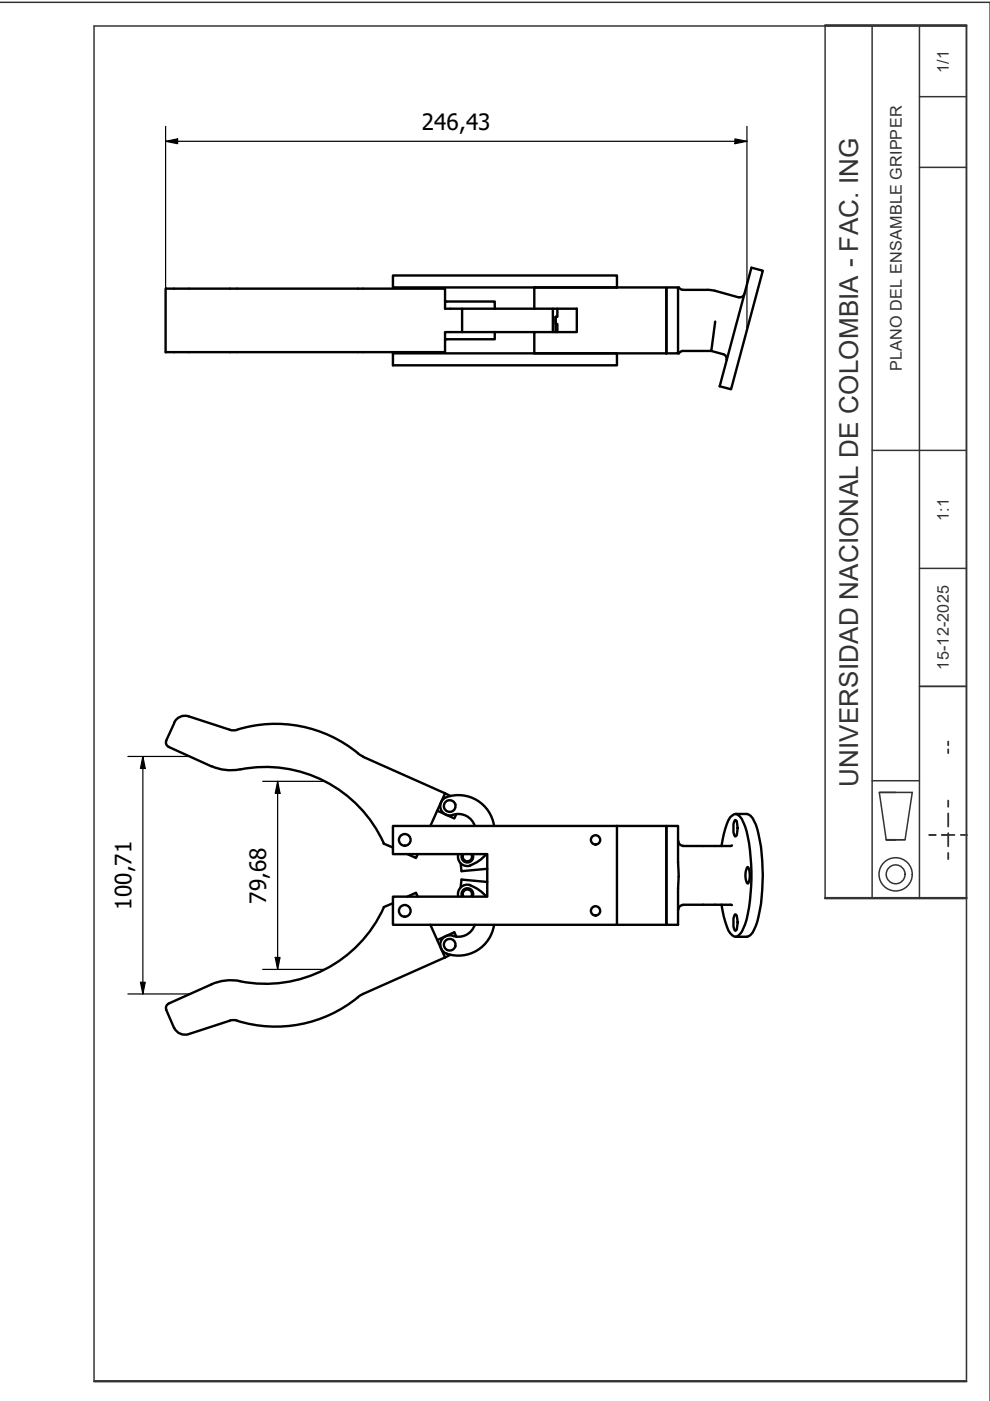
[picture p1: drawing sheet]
<svg xmlns="http://www.w3.org/2000/svg" width="210mm" height="297mm" viewBox="0 0 210 297" stroke-linecap="round" stroke-linejoin="round" font-family="sans-serif">
<!-- layer: Visible (ISO) -->
<g fill="none" stroke="#000" stroke-width=".51">
<path d="M83.3 58.4h47.5v2.5h-47.5zM159.3 56.8l2.4 .6-6.7 25.1-2.4-.6zM83.3 74.9h47.5v2.6h-47.5zM94.4 63.9h10.5v1.6M98 65.5v4.9M104.9 70.4v1.5h-10.5M113.3 65.5v-4.6h28v14h-28v-4.5h9v-4.9h-27.9v-4.3h-59.3v13.5h59.3v-4.3h18.9M117.2 65.5v4.9M117.8 67.2v1.5h.4v1.7M118.2 65.5v1.7h-.4v3.2M141.3 60.9h2.5v14h-2.5zM143.8 74.9h.1"/>
<path d="M143.8 60.9h.1M143.9 60.9l.4 .4 .5 .2M144.8 61.5h6l5.8 1.5M144.8 74.4l-.5 .1-.4 .4M150.8 74.4l2.6 .7M151.6 68.2l-.8 6.2h-6M153.3 75.1a.98 .98 0 0 1 .7 1.2M157.8 62.3a.98 .98 0 0 1-1.2 .7M35.3 157a.98 .98 0 0 0 .5 1.3M35.8 158.4l9 4.1M37 153.3l-1.8 3.7M40 151.9a2.51 2.51 0 0 0-3.1 1.3"/>
<path d="M40 151.9l8.8 2.8M48.7 154.7l.4 .1a5.2 5.2 0 0 0 2.8-.6 27.5 27.5 0 0 1 24 5.5M75.9 159.7l1.1 .7M44.8 162.4a10 10 0 0 0 6.1 .7M50.9 163.1a27.5 27.5 0 0 1 30.5 15.8M77 160.5l18.5 8.3M81.3 178.9l2 .8M83.3 175.1h47.5v21h-47.5v-6h20v-9h-20zM92.7 171.9l3.6 1.6 .5-.9M94.4 168.2l-3.2 6.9M104.8 175.1a7.6 7.6 0 0 0-10.6-5.9 2.04 2.04 0 0 0-.5 2.8 2.04 2.04 0 0 0 2.8 .7 3.7 3.7 0 0 1 4.2 2.4M130.8 175.1h10.5v21h-10.5"/>
<path d="M141.3 175.1h2.5l.1 10.2-.1 10.8h-2.5zM143.8 178.3a.98 .98 0 0 0 1 1M153 179.4l.8-3.8a4.4 4.4 0 0 1 1.8-3 1.56 1.56 0 0 1 1.7 1.1 24.5 24.5 0 0 1 2 9.5 41.2 41.2 0 0 1-1.3 12.7 4 4 0 0 1-1.9 2.7 2.42 2.42 0 0 1-2-2.1l-.6-2.1-.5-2.6M155.2 179.2l-.3 .2h-10.1M155.9 173.8l.1 .1a3.9 3.9 0 0 1 0 3.4h-.1a4.1 4.1 0 0 1 0-3.5zM156 172.6h2.4a2.17 2.17 0 0 1 1.5 1.5 30.3 30.3 0 0 1 1.8 13.1 27.2 27.2 0 0 1-1.8 9.9 2.17 2.17 0 0 1-1.5 1.5h-2.4M81.4 192.4a27.5 27.5 0 0 1-30.5 15.7M83.3 191.5l-2 .8M86.4 181.1l1.8 .8 .4-.8M86.4 190.1l1.8-.8 .4 .8M91.2 196.1l3.2 6.9M96.8 198.6l-.5-.9-3.6 1.6"/>
<path d="M97.2 181.1a2 2 0 0 0 2.5 2.4M97.7 183.1l.2 1.6 5.4-.5M98 190.1a1.24 1.24 0 0 1 1.1-1.8 1.24 1.24 0 0 1 1.1 1.8M98 181.1a1.24 1.24 0 0 0 1.1 1.8 1.24 1.24 0 0 0 1.1-1.8M98.2 190.1a.98 .98 0 0 1 .9-1.5 .98 .98 0 0 1 .8 1.5M98.2 181.1a.98 .98 0 0 0 .9 1.5 .98 .98 0 0 0 .8-1.5M99.7 187.7l1.6 .8 1.8 1.6M99.7 187.7a2 2 0 0 0-2.5 2.4M100.7 196.1a3.8 3.8 0 0 1-5.2 2.2 2.06 2.06 0 0 0-2.2 2.1 2.06 2.06 0 0 0 2.2 2 7.7 7.7 0 0 0 9.3-6.3M103.1 181.1l-1.3 1.2-2.1 1.2M103.3 187l-5.4-.5-.2 1.6M144.8 191.8l10.4 .1"/>
<path d="M144.8 191.9a.98 .98 0 0 0-1 1M155.9 193.9h.1a3.9 3.9 0 0 1 0 3.4h-.1a4.1 4.1 0 0 1 0-3.4zM158.5 183.8a3.7 3.7 0 0 1 .1 3.5h-.1a3.6 3.6 0 0 1 0-3.5zM35.8 212.8a.98 .98 0 0 0-.5 1.3l1.6 3.8M36.9 217.9a2.51 2.51 0 0 0 3.1 1.4M44.8 208.7l-9 4.1M48.8 216.4l-8.8 2.9M50.2 216.4l-.7-.1-.8 .1M50.9 208a10 10 0 0 0-6.1 .7M94.4 203l-17.7 7.9a28 28 0 0 1-26.4 5.5M95.5 202.4l-1.1 .6"/>
<circle cx="85.8" cy="178.1" r="1.24"/>
<circle cx="95.3" cy="170.9" r="1.24"/>
<circle cx="126.3" cy="178.1" r=".98"/>
<circle cx="85.8" cy="193.1" r="1.24"/>
<circle cx="126.3" cy="193.1" r=".98"/>
<circle cx="95.3" cy="200.3" r="1.24"/>
</g>
<!-- layer: 0 -->
<g fill="none" stroke="#333" stroke-width=".32">
<path d="M0 .5h209.9v296.5M174.9 5.5v185M184.9 5.5v185M194.9 5.5v185M204.9 5.5v287M194.9 20.5h10M194.9 35.5h10M184.9 95.5h20M194.9 120.5h10M194.9 145.5h10M184.9 165.5h10M186.4 168h7l-1.5 10h-4z"/>
<path d="M186.4 168h3.5M189.9 178h-2h4M204.9 190.5v-185h-185v287"/>
<circle cx="189.9" cy="185.4" r="3.5"/>
<circle cx="189.9" cy="185.4" r="2"/>
</g>
<!-- layer: linea -->
<path d="M201 157.2v.8M201 158.9v.8M197 177h1.4M199.7 177h2.7M201 169.7v1.4M201 172.5v2.7M201 176.6v2.8M203.7 177h1.3M201 180.8v1.4" fill="none" stroke="#333" stroke-width=".38"/>
<!-- layer: pieza -->
<path d="M174.9 5.4h30M174.9 190.4h30M19.9 292.8h185" fill="none" stroke="#333" stroke-width=".51"/>
<!-- layer: Cota (ISO) -->
<g fill="none" stroke="#000" stroke-width=".25">
<path d="M35.1 30l2.6-.6v1.1zM35.1 30h123.3M35.1 26.8v34.4M155.8 29.4l2.6 .6-2.6 .5zM158.4 26.8v43.2M27.1 160.4h13.2M30.3 160.4l.5 2.5h-1zM30.3 160.4v50.3M55.7 165.7h13.2M58.9 165.7l.5 2.5h-1zM58.9 165.7v39.8M27.1 210.7h13.2"/>
<path d="M29.8 208.3h1l-.5 2.4zM55.7 205.5h13.1M58.4 203h1l-.5 2.5z"/>
</g>
<path d="M35.1 30l2.6-.6v1.1zM155.8 29.4l2.6 .6-2.6 .5zM30.3 160.4l.5 2.5h-1zM58.9 165.7l.5 2.5h-1zM29.8 208.3h1l-.5 2.4zM58.4 203h1l-.5 2.5z" fill="#000"/>
<text font-size="5.5" fill="#333" x="181.9" y="166.9" transform="rotate(-90 181.9 166.9)">UNIVERSIDAD NACIONAL DE COLOMBIA - FAC. ING</text>
<g font-size="4.8">
<text x="89.5" y="27.5">246,43</text>
<text x="56.5" y="191.6" transform="rotate(-90 56.5 191.6)">79,68</text>
<text x="27.9" y="192.9" transform="rotate(-90 27.9 192.9)">100,71</text>
</g>
<g font-size="3.4" fill="#333">
<text x="201.2" y="15.4" transform="rotate(-90 201.2 15.4)">1/1</text>
<text x="191.2" y="78.7" transform="rotate(-90 191.2 78.7)">PLANO DEL ENSAMBLE GRIPPER</text>
<text x="201.2" y="110.4" transform="rotate(-90 201.2 110.4)">1:1</text>
<text x="201.2" y="142" transform="rotate(-90 201.2 142)">15-12-2025</text>
</g>
</svg>
